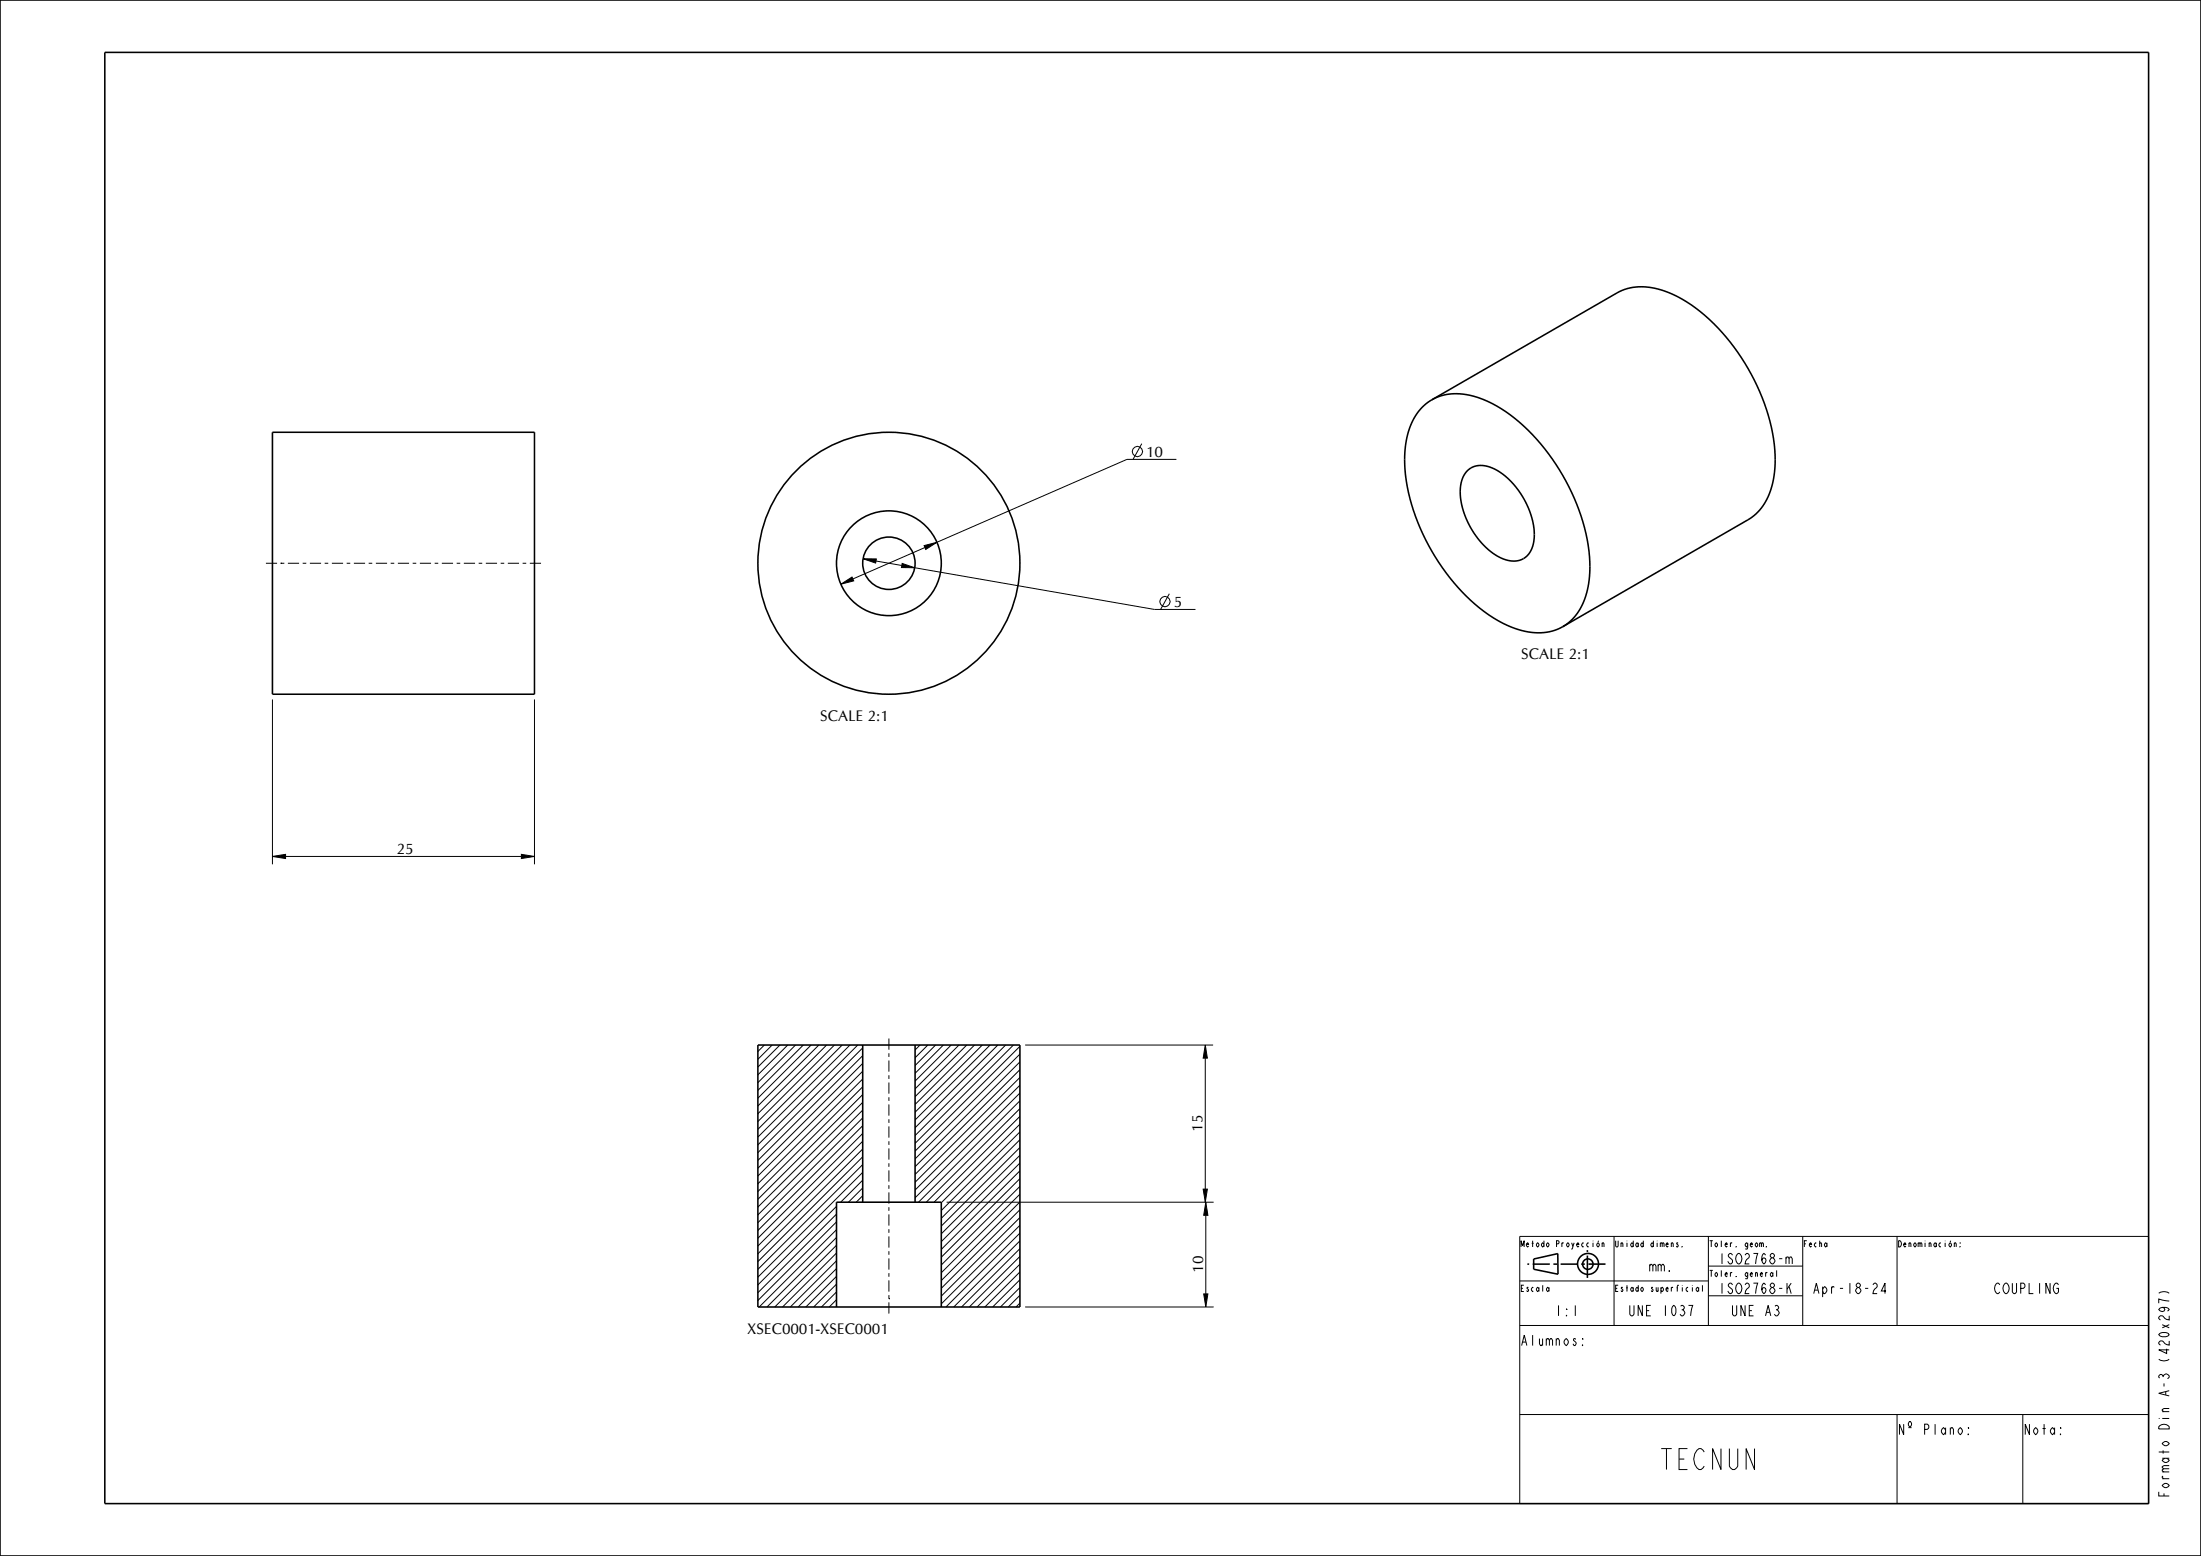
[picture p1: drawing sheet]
<svg xmlns="http://www.w3.org/2000/svg" width="420mm" height="297mm" viewBox="0 0 420 297" stroke-linecap="round" stroke-linejoin="round" font-family="sans-serif">
<g fill="none" stroke="#000" stroke-width=".19">
<path d="M217.9 84.7l-1.7 3M224.5 87.7h-9.5l-36.2 15.8M50.7 107.5h2.2M53.6 107.5h.1M53.6 107.5h.7M54.9 107.5h2.2M57.8 107.5h.6M59.1 107.5h2.2M62 107.5h.6M63.3 107.5h2.2M66.2 107.5h.6M67.5 107.5h2.2"/>
<path d="M70.4 107.5h.6M71.7 107.5h2.2M74.5 107.5h.7M75.9 107.5h2.2M78.7 107.5h.7M80.1 107.5h2.2M82.9 107.5h.7M84.3 107.5h2.2M87.1 107.5h.7M88.5 107.5h2.1M91.3 107.5h.7M92.7 107.5h2.1"/>
<path d="M95.5 107.5h.7M96.9 107.5h2.1M99.7 107.5h.7M101.1 107.5h2.1M160.5 111.5l2.1-1.4 .3 .8zM164.7 106.7h2.5l-.1 .8zM167.2 107.1l4.9 .8M172.2 107.5l2.3 .9-2.5-.1zM174.5 108.4l45.8 7.9h7.8M176.3 104.1l2.5-.6-2.1 1.4zM176.5 104.5l-13.8 6M223.1 113.3l-1.6 3"/>
<path d="M52 133.5v31.5M102 133.5v31.5M52 163.5l2.5-.4v.8zM54.5 163.5h45M99.5 163.1l2.5 .4-2.5 .4zM145.9 199.5l-1.3 1.2M147.3 199.5l-2.7 2.7M148.8 199.5l-4.2 4.2M150.3 199.5l-5.7 5.7M151.8 199.5l-7.2 7.1M153.3 199.5l-8.7 8.6M154.8 199.5l-10.2 10.1"/>
<path d="M156.3 199.5l-11.7 11.6M157.7 199.5l-13.1 13.1M159.2 199.5l-14.6 14.6M160.7 199.5l-16.1 16.1M162.2 199.5l-17.6 17.5M163.7 199.5l-19.1 19M169.6 198.2v2.2M175.6 199.5l-1 .9M177 199.5l-2.4 2.4M178.5 199.5l-3.9 3.9M180 199.5l-5.4 5.4M181.5 199.5l-6.9 6.9"/>
<path d="M183 199.5l-8.4 8.3M184.5 199.5l-9.9 9.8M186 199.5l-11.4 11.3M187.4 199.5l-12.8 12.8M188.9 199.5l-14.3 14.3M190.4 199.5l-15.8 15.8M191.9 199.5l-17.3 17.2M193.4 199.5l-18.8 18.7M194.6 199.7l-20 20M195.6 199.5h35.9M230 199.5l.4 2.5h-.8zM164.6 200l-20 20"/>
<path d="M164.6 201.5l-20 20M164.6 203l-20 20M164.6 204.5l-20 20M164.6 206l-20 20M164.6 207.4l-20 20M164.6 208.9l-20 20M164.6 210.4l-20 20M164.6 211.9l-20 20M164.6 213.4l-20 20M164.6 214.9l-20 20M164.6 216.4l-20 20M164.6 217.8l-20 20"/>
<path d="M164.6 219.3l-20 20M169.6 201v.7M169.6 202.4v2.2M169.6 205.2v.7M169.6 206.6v2.2M169.6 209.4v.7M169.6 210.8v2.1M169.6 213.6v.7M169.6 215v2.1M169.6 217.8v.7M169.6 219.2v2.1M194.6 201.2l-20 20"/>
<path d="M194.6 202.7l-20 20M194.6 204.2l-20 20M194.6 205.7l-20 20M194.6 207.1l-20 20M194.6 208.6l-20 20M194.6 210.1l-19.3 19.4M194.6 211.6l-17.8 17.9M194.6 213.1l-16.4 16.4M194.6 214.6l-15 15M194.6 216.1l-15 15M194.6 217.5l-15 15M194.6 219l-15 15"/>
<path d="M230 202v25M159.6 230.3l-15 15M159.6 231.7l-15 15M159.6 233.2l-15 15M159.6 234.7l-14.7 14.8M159.6 236.2l-13.2 13.3M159.6 237.7l-11.8 11.8M159.6 239.2l-10.3 10.3M164.6 220.8l-20 20M164.6 222.3l-20 20M164.6 223.8l-20 20M164.6 225.3l-4.2 4.2"/>
<path d="M164.6 226.7l-2.7 2.8M164.6 228.2l-1.2 1.3M169.6 222v.7M169.6 223.4v2.1M169.6 226.2v.7M169.6 227.6v2.1M169.6 230.4v.7M169.6 231.8v2.1M169.6 234.6v.7M169.6 236v2.1M169.6 238.8v.7M180.6 229.5h51"/>
<path d="M194.6 220.5l-15 15M194.6 222l-15 15M194.6 223.5l-15 15M194.6 225l-15 15M194.6 226.5l-15 15M194.6 227.9l-15 15M194.6 229.4l-15 15M194.6 230.9l-15 15M194.6 232.4l-15 15M194.6 233.9l-15 15M194.6 235.4l-14.1 14.1M194.6 236.8l-12.6 12.7"/>
<path d="M194.6 238.3l-11.1 11.2M194.6 239.8l-9.6 9.7M229.6 227h.8l-.4 2.5zM230.1 229.5l.4 2.5h-.8zM230.1 232v15M290 236h120v51h-120zM308 236v17M326 236v17M344 236v17M362 236v17M159.6 240.7l-8.8 8.8M159.6 242.1l-7.3 7.4"/>
<path d="M159.6 243.6l-5.8 5.9M159.6 245.1l-4.3 4.4M159.6 246.6l-2.8 2.9M159.6 248.1l-1.4 1.4M169.6 247.9h.1M169.6 240.2v2.1M169.6 243v.7M169.6 244.4v2.1M169.6 247.2v.7M169.6 248.6v2.1M194.6 241.3l-8.1 8.2M194.6 242.8l-6.7 6.7"/>
<path d="M194.6 244.3l-5.2 5.2M194.6 245.8l-3.7 3.7M194.6 247.2l-2.2 2.3M194.6 248.7l-.7 .8M195.6 249.5h36M229.7 247h.8l-.4 2.5zM290 253h120M290 244.5h36M326 247.3h18M326 241.7h18M411.9 246.8a1.78 1.78 0 0 1 2 0M290 270h120"/>
<path d="M362 270v17M386 270v17"/>
<circle cx="217" cy="86.2" r=".98"/>
<circle cx="222.3" cy="114.8" r=".98"/>
</g>
<g fill="none" stroke="#000" stroke-width=".3">
<path d="M0 0h420v297h-420zM20 10h390v277h-390zM273.2 76.3l35.4-20.4a11.4 11.4 0 0 1 10.5 .2 34.7 34.7 0 0 1 15.1 15.3 33.2 33.2 0 0 1 4.4 18.9 11.3 11.3 0 0 1-5 8.9l-35.4 20.4M273.2 76.3a10.9 10.9 0 0 0-4.9 8.3 31.8 31.8 0 0 0 3.8 18.4 36 36 0 0 0 14.8 16 12.6 12.6 0 0 0 10.4 1.1l.9-.5M273.2 76.3a11.4 11.4 0 0 1 10.5 .2 34.7 34.7 0 0 1 15.1 15.3 33.2 33.2 0 0 1 4.4 18.9 11.3 11.3 0 0 1-5 8.9M52 82.5h50v50h-50zM280 89.8a4.3 4.3 0 0 1 5.1-.3 15.1 15.1 0 0 1 7.6 13.7 4 4 0 0 1-6 3.4 15.3 15.3 0 0 1-7.9-11 6.5 6.5 0 0 1 1.2-5.8zM144.6 199.5h50v50h-50zM164.6 199.5v30M174.6 199.5v30M302.9 238.6v.4M302.9 239.7v4.2"/>
<path d="M159.6 249.5v-20h20v20M291.8 241.3h-.3M292.7 240.3l4.6-1v3.9l-4.6-.9zM295.7 241.3h-3.2M297.1 241.3h-.7M301.1 241.3h-3.3M302.4 241.3h-.7M306.4 241.3h-3.3"/>
<circle cx="169.6" cy="107.5" r="25"/>
<circle cx="169.6" cy="107.5" r="10"/>
<circle cx="169.6" cy="107.5" r="5"/>
<circle cx="303" cy="241.3" r="1"/>
<circle cx="303" cy="241.2" r="2"/>
</g>
<path d="M160.5 111.5l2.1-1.4 .3 .8zM164.7 106.7h2.5l-.1 .8zM172.2 107.5l2.3 .9-2.5-.1zM176.3 104.1l2.5-.6-2.1 1.4zM52 163.5l2.5-.4v.8zM99.5 163.1l2.5 .4-2.5 .4zM230 199.5l.4 2.5h-.8zM229.6 227h.8l-.4 2.5zM230.1 229.5l.4 2.5h-.8zM229.7 247h.8l-.4 2.5z" fill="#000"/>
<text font-size="5.2" x="316.6" y="280.5">TECNUN</text>
<g font-size="2.9">
<text x="218.7" y="87.2">10</text>
<text x="224" y="115.8">5</text>
<text x="290.3" y="125.9">SCALE 2:1</text>
<text x="156.5" y="137.6">SCALE 2:1</text>
<text x="75.7" y="163">25</text>
<text x="229.5" y="216" transform="rotate(-90 229.5 216)">15</text>
<text x="229.6" y="242.9" transform="rotate(-90 229.6 242.9)">10</text>
<text x="142.6" y="254.6">XSEC0001-XSEC0001</text>
</g>
<g font-size="2.6">
<text x="314.7" y="242.7">mm.</text>
<text x="328" y="241.3">ISO2768-m</text>
<text x="296.7" y="251.2">1:1</text>
<text x="310.8" y="251.2">UNE 1037</text>
<text x="328" y="246.9">ISO2768-K</text>
<text x="330.3" y="251.2">UNE A3</text>
<text x="346" y="246.9">Apr-18-24</text>
<text x="380.6" y="246.9">COUPLING</text>
<text x="290.1" y="256.8">Alumnos:</text>
<text x="362.1" y="273.8">Nº Plano:</text>
<text x="386.1" y="273.8">Nota:</text>
<text x="413.9" y="285.9" transform="rotate(-90 413.9 285.9)">Formato Din A-3 (420x297)</text>
</g>
<g font-size="1.6">
<text x="290.1" y="238">Metodo Proyección</text>
<text x="308.1" y="238">Unidad dimens.</text>
<text x="326.1" y="238">Toler. geom.</text>
<text x="344.1" y="238">Fecha</text>
<text x="362.1" y="238">Denominación:</text>
<text x="326.1" y="243.7">Toler. general</text>
<text x="290.1" y="246.5">Escala</text>
<text x="308.1" y="246.5">Estado superficial</text>
</g>
</svg>
